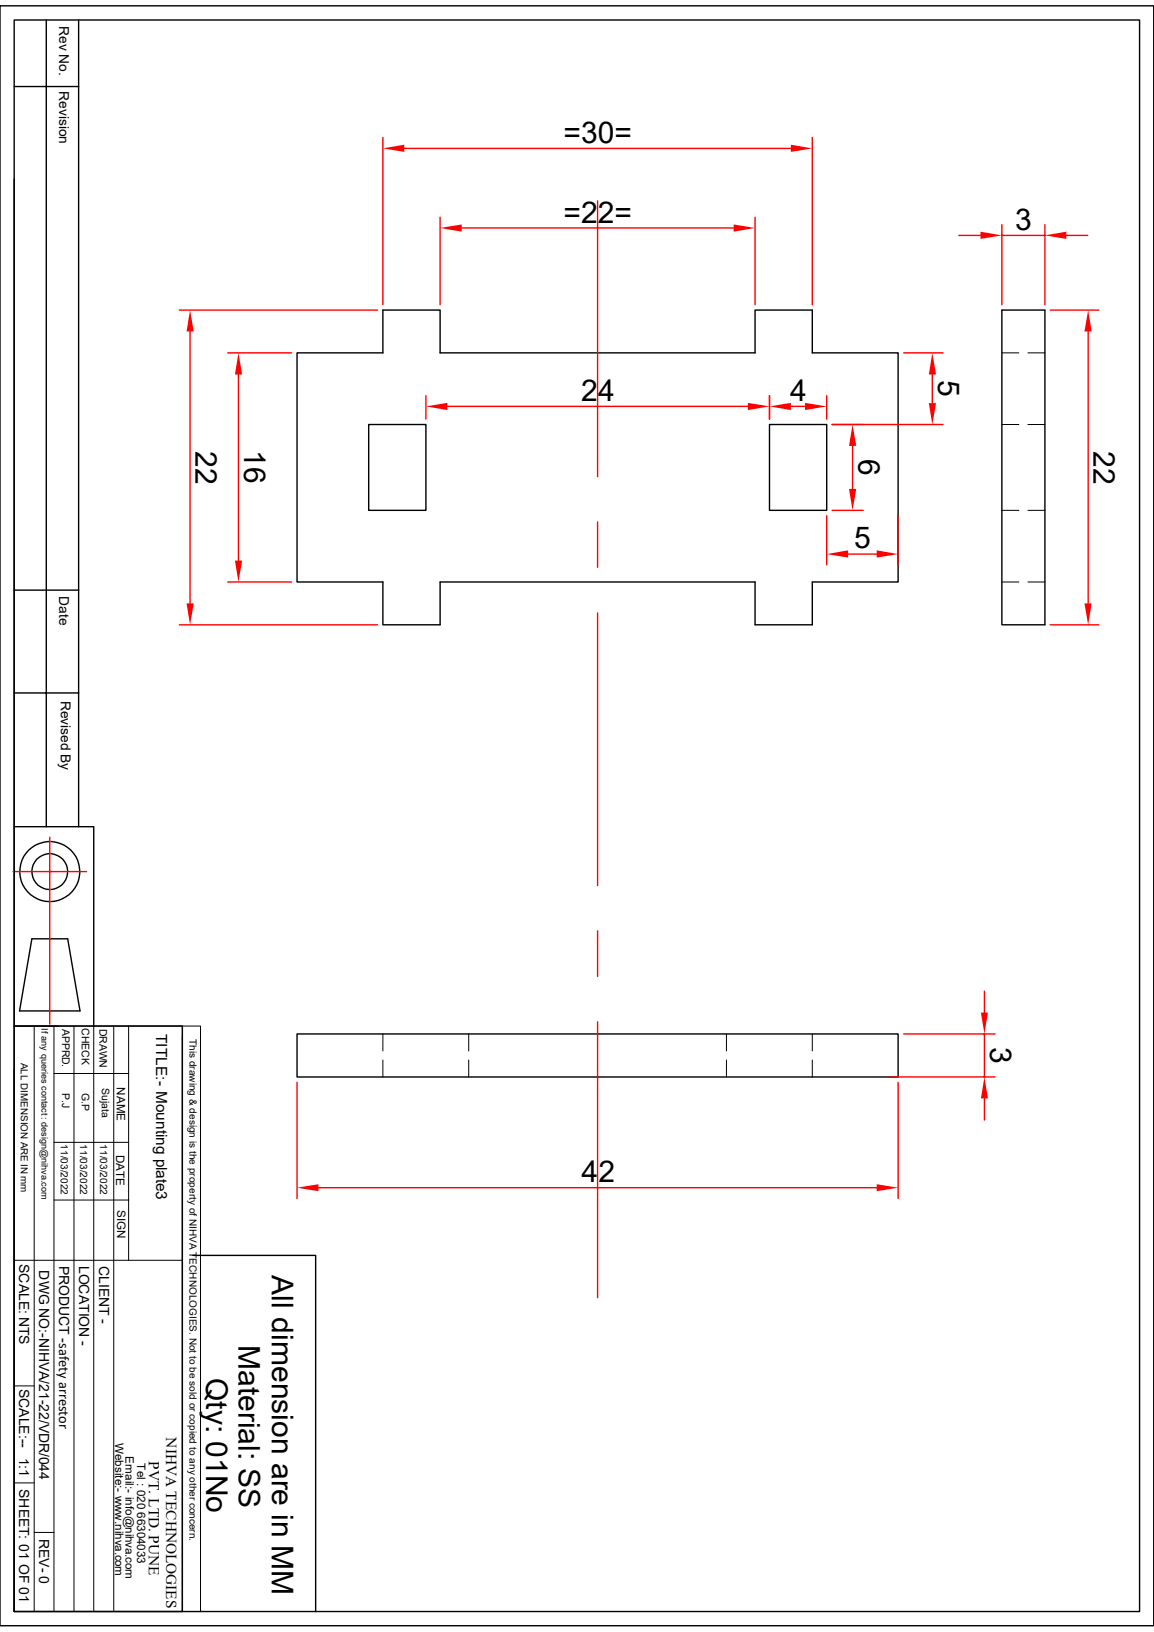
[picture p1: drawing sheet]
<svg xmlns="http://www.w3.org/2000/svg" width="210mm" height="297mm" viewBox="0 0 210 297" stroke-linecap="round" stroke-linejoin="round" font-family="sans-serif">
<g fill="none" stroke="#000" stroke-width=".25">
<path d="M0 1.1h210v294.8h-210zM2.6 3.6h204.8v289.7h-204.8zM2.6 15.7h11.7M8.4 3.6v146.9M14.3 3.6v146.9M2.6 32.6v117.9h14.5v36.2M182.3 56.4h7.9v57.3h-7.9zM69.7 64.2h-15.6v41.7h15.6v7.8h10.4v-7.8h57.3v7.8h10.4v-7.8h15.6v-41.7h-15.6M80.1 64.2h57.3M2.6 107.4h11.7M2.6 126.1h11.7M2.6 150.5v36.2"/>
<path d="M5.8 170.9h6.5l2.3 13.1h-11zM2.6 186.7h30.6v106.6h-30.6zM2.6 194.8v98.5M54.1 188.2h109.3v7.8h-109.3z"/>
<circle cx="9.1" cy="158.6" r="5.5"/>
<circle cx="9.1" cy="158.6" r="3.3"/>
</g>
<g fill="none" stroke="#000" stroke-width=".18">
<path d="M182.3 105.9h3.1M187.1 105.9h3.1M2.6 186.7h30.6M6.2 186.7v106.6M9.8 195.4h13.6M9.8 186.7v106.6M13.5 186.7v106.6M17.1 186.7v106.6M20.7 186.7v106.6M23.4 186.7v42.7M33.2 186.7h3.3v106.6h-3.3zM33.2 188.6v104.7"/>
<path d="M69.7 188.2v3.1M69.7 192.9v3.1M85.3 188.2v3.1M85.3 192.9v3.1M132.2 188.2v3.1M132.2 192.9v3.1M147.8 188.2v3.1M147.8 192.9v3.1M9.8 218.4h13.6M9.8 207.9h13.6M2.6 229.4h30.6M2.6 252.2h3.6"/>
<path d="M2.6 269.9h3.6M6.2 278.9h3.6"/>
</g>
<path d="M191.1 56.4h8.9M198 60.3v49.5M191.1 113.7h8.9M2.4 158.6h13.3M9.1 152.4v34" fill="none" stroke="#f00" stroke-width=".25"/>
<g fill="#f00">
<path d="M198 56.4l.7 3.9h-1.3z"/>
<path d="M197.4 109.8h1.3l-.7 3.9z"/>
</g>
<path d="M54.1 197v21.1M163.4 197v21.1M58 216.2h101.6" fill="none" stroke="#f00" stroke-width=".25"/>
<g fill="#f00">
<path d="M159.6 215.5l3.8 .7-3.8 .6z"/>
<path d="M54.1 216.2l3.9-.7v1.3z"/>
</g>
<path d="M161.8 196h19.3M164.5 188.2h16.6M179.2 180.4v3.9M179.2 188.2v7.8M179.2 199.9v3.9" fill="none" stroke="#f00" stroke-width=".25"/>
<g fill="#f00">
<path d="M178.5 184.3h1.3l-.6 3.9z"/>
<path d="M179.2 196l.6 3.9h-1.3z"/>
</g>
<path d="M108.8 36.5v50.2M41.4 64.2h11.7M43.4 68.2v33.8M108.8 95v8.3M41.4 105.9h11.7M108.8 111.5v49.7M108.8 169.4v8.3M108.8 186v50.2" fill="none" stroke="#f00" stroke-width=".25"/>
<g fill="#f00">
<path d="M43.4 64.2l.7 4h-1.3z"/>
<path d="M42.8 102h1.3l-.7 3.9z"/>
</g>
<path d="M67.1 77.3h10.4v15.6h-10.4zM69.7 64.2v-7.8h10.4v7.8M137.4 64.2v-7.8h10.4v7.8M140 77.3h10.5v15.6h-10.5z" fill="none" stroke="#000" stroke-width=".25"/>
<path d="M80.1 39.5v16M137.4 39.5v16M84 41.5h49.5" fill="none" stroke="#f00" stroke-width=".25"/>
<g fill="#f00">
<path d="M80.1 41.5l3.9-.6v1.3z"/>
<path d="M133.5 40.9l3.9 .6-3.9 .7z"/>
</g>
<path d="M69.7 25v30.5M73.6 27h70.3M147.8 25v30.5" fill="none" stroke="#f00" stroke-width=".25"/>
<g fill="#f00">
<path d="M69.7 27l3.9-.7v1.3z"/>
<path d="M143.9 26.3l3.9 .7-3.9 .6z"/>
</g>
<path d="M32.6 56.4h36.1M34.6 60.3v49.5M32.6 113.7h36.1" fill="none" stroke="#f00" stroke-width=".25"/>
<g fill="#f00">
<path d="M34.6 56.4l.7 3.9h-1.3z"/>
<path d="M34 109.8h1.3l-.7 3.9z"/>
</g>
<path d="M151.4 77.3h5.7M151.4 92.9h5.7M155.2 81.2v7.8" fill="none" stroke="#f00" stroke-width=".25"/>
<g fill="#f00">
<path d="M155.2 77.3l.6 3.9h-1.3z"/>
<path d="M154.5 89h1.3l-.6 3.9z"/>
</g>
<path d="M140 72v4.3M143.9 74h2.6M150.5 72v4.3" fill="none" stroke="#f00" stroke-width=".25"/>
<g fill="#f00">
<path d="M146.5 73.3l4 .7-4 .6z"/>
<path d="M140 74l3.9-.7v1.3z"/>
</g>
<path d="M150.5 93.9v8.9M163.4 93.9v8.9M154.3 100.8h5.3" fill="none" stroke="#f00" stroke-width=".25"/>
<g fill="#f00">
<path d="M150.5 100.8l3.8-.6v1.3z"/>
<path d="M159.6 100.2l3.8 .6-3.8 .7z"/>
</g>
<path d="M77.5 72v4.3M81.4 74h54.7M140 72v4.3" fill="none" stroke="#f00" stroke-width=".25"/>
<g fill="#f00">
<path d="M136.1 73.3l3.9 .7-3.9 .6z"/>
<path d="M77.5 74l3.9-.7v1.3z"/>
</g>
<path d="M182.3 64.2h3.1M187.1 64.2h3.1" fill="none" stroke="#000" stroke-width=".18"/>
<path d="M174.5 42.8h3.9M182.3 40.9v14.6M182.3 42.8h7.9M190.2 40.9v14.6M194.1 42.8h3.9" fill="none" stroke="#f00" stroke-width=".25"/>
<g fill="#f00">
<path d="M190.2 42.8l3.9-.6v1.3z"/>
<path d="M178.4 42.2l3.9 .6-3.9 .7z"/>
</g>
<path d="M35.1 228.5h22.3v64.8" fill="none" stroke="#000" stroke-width=".25"/>
<path d="M182.3 77.3h3.1M187.1 77.3h3.1M182.3 92.9h3.1M187.1 92.9h3.1" fill="none" stroke="#000" stroke-width=".18"/>
<path d="M151.4 77.3h20.2M164.5 64.2h7.1M169.7 68.2v5.2" fill="none" stroke="#f00" stroke-width=".25"/>
<g fill="#f00">
<path d="M169.7 64.2l.6 4h-1.3z"/>
<path d="M169 73.4h1.3l-.6 3.9z"/>
</g>
<g font-size="5.5">
<text x="102.5" y="26">=30=</text>
<text x="102.5" y="40.5">=22=</text>
<text x="184.7" y="41.8">3</text>
<text x="170.7" y="69.2" transform="rotate(90 170.7 69.2)">5</text>
<text x="105.8" y="73">24</text>
<text x="143.8" y="73">4</text>
<text x="35.6" y="82.1" transform="rotate(90 35.6 82.1)">22</text>
<text x="44.5" y="81.9" transform="rotate(90 44.5 81.9)">16</text>
<text x="156.2" y="83.6" transform="rotate(90 156.2 83.6)">6</text>
<text x="199" y="82.1" transform="rotate(90 199 82.1)">22</text>
<text x="155.4" y="99.8">5</text>
<text x="180.2" y="190.6" transform="rotate(90 180.2 190.6)">3</text>
<text x="105.8" y="215.2">42</text>
<text x="49.4" y="232.1" transform="rotate(90 49.4 232.1)">All dimension are in MM</text>
<text x="43.4" y="244.7" transform="rotate(90 43.4 244.7)">Material: SS</text>
<text x="37.5" y="250.7" transform="rotate(90 37.5 250.7)">Qty: 01No</text>
</g>
<g font-size="2.8">
<text x="28.4" y="188.2" transform="rotate(90 28.4 188.2)">TITLE:- Mounting plate3</text>
<text x="30.3" y="261.6" transform="rotate(90 30.3 261.6)">NIHVA TECHNOLOGIES</text>
<text x="27.1" y="265.9" transform="rotate(90 27.1 265.9)">PVT. LTD. PUNE</text>
</g>
<g font-size="2.5">
<text x="10.8" y="4.7" transform="rotate(90 10.8 4.7)">Rev No.</text>
<text x="10.8" y="16.6" transform="rotate(90 10.8 16.6)">Revision</text>
<text x="10.8" y="108.5" transform="rotate(90 10.8 108.5)">Date</text>
<text x="11" y="127.5" transform="rotate(90 11 127.5)">Revised By</text>
<text x="3.5" y="230" transform="rotate(90 3.5 230)">SCALE: NTS</text>
<text x="7.2" y="231.2" transform="rotate(90 7.2 231.2)">DWG NO:-NIHVA/21-22/VDR/044</text>
<text x="10.8" y="230.3" transform="rotate(90 10.8 230.3)">PRODUCT -safety arrestor</text>
<text x="14.4" y="230.3" transform="rotate(90 14.4 230.3)">LOCATION -</text>
<text x="18" y="230.4" transform="rotate(90 18 230.4)">CLIENT -</text>
<text x="3.5" y="252.7" transform="rotate(90 3.5 252.7)">SCALE:--</text>
<text x="3.5" y="265.3" transform="rotate(90 3.5 265.3)">1:1</text>
<text x="3.5" y="271" transform="rotate(90 3.5 271)">SHEET: 01 OF 01</text>
<text x="7.2" y="280" transform="rotate(90 7.2 280)">REV- 0</text>
</g>
<g font-size="2.1">
<text x="21.3" y="197.9" transform="rotate(90 21.3 197.9)">NAME</text>
<text x="21.1" y="210.1" transform="rotate(90 21.1 210.1)">DATE</text>
<text x="21.3" y="220.2" transform="rotate(90 21.3 220.2)">SIGN</text>
<text x="21" y="262.6" transform="rotate(90 21 262.6)">Website:- www.nihva.com</text>
<text x="22.9" y="265" transform="rotate(90 22.9 265)">Email:- info@nihva.com</text>
<text x="25" y="266.3" transform="rotate(90 25 266.3)">Tel : 020 66304033</text>
</g>
<g font-size="1.9">
<text x="11.3" y="187.2" transform="rotate(90 11.3 187.2)">APPRD.</text>
<text x="14.9" y="187.1" transform="rotate(90 14.9 187.1)">CHECK</text>
<text x="18.1" y="187.2" transform="rotate(90 18.1 187.2)">DRAWN</text>
<text x="18.5" y="198" transform="rotate(90 18.5 198)">Sujata</text>
<text x="11.3" y="198.9" transform="rotate(90 11.3 198.9)">P.J</text>
<text x="14.9" y="199" transform="rotate(90 14.9 199)">G.P</text>
</g>
<g font-size="1.8">
<text x="34.5" y="189.1" transform="rotate(90 34.5 189.1)">This drawing &amp; design is the property of NIHVA TECHNOLOGIES. Not to be sold or copied to any other concern.</text>
<text x="3.8" y="193.4" transform="rotate(90 3.8 193.4)">ALL DIMENSION ARE IN mm</text>
<text x="11.1" y="208.3" transform="rotate(90 11.1 208.3)">11/03/2022</text>
<text x="14.6" y="208.3" transform="rotate(90 14.6 208.3)">11/03/2022</text>
<text x="18.2" y="208.3" transform="rotate(90 18.2 208.3)">11/03/2022</text>
</g>
<text font-size="1.7" x="7.5" y="187.2" transform="rotate(90 7.5 187.2)">If any queries contact : design@nihva.com</text>
</svg>
